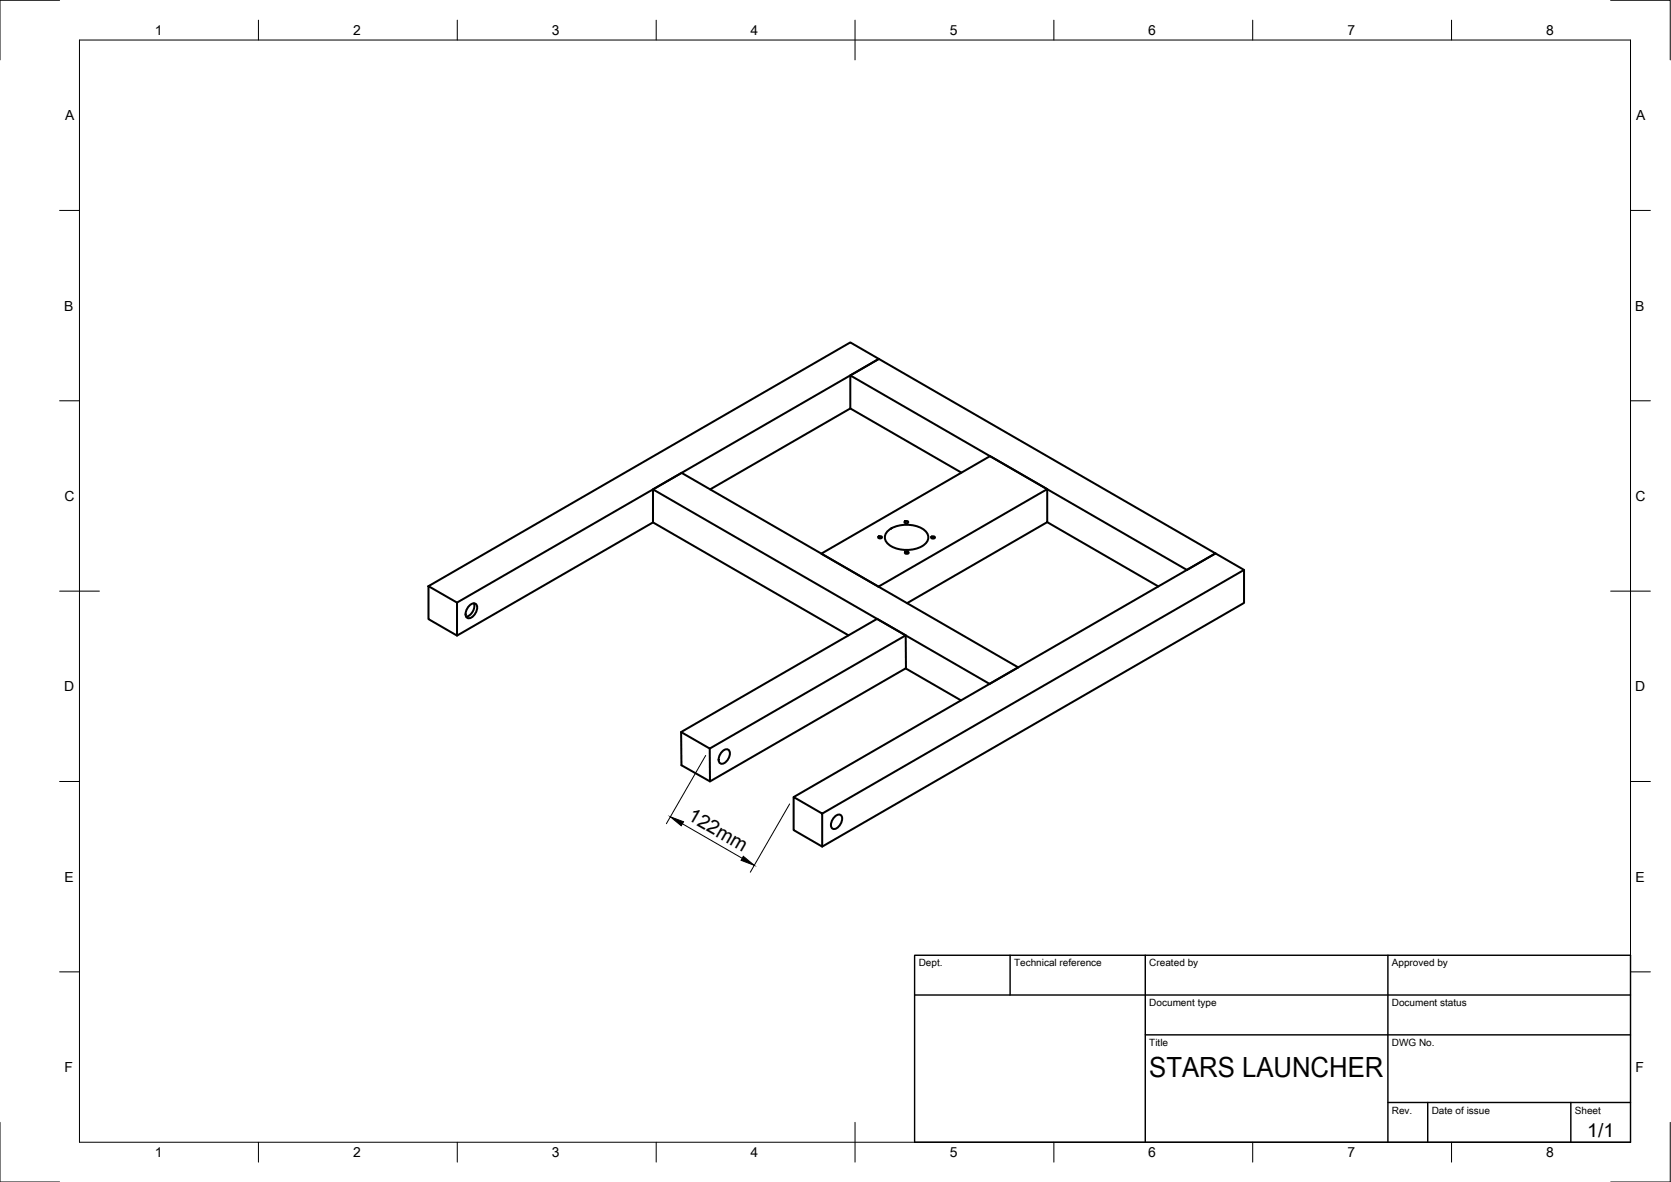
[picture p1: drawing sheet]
<svg xmlns="http://www.w3.org/2000/svg" width="420mm" height="297mm" viewBox="0 0 420 297" stroke-linecap="round" stroke-linejoin="round" font-family="sans-serif">
<!-- layer: Visible -->
<g fill="none" stroke="#000" stroke-width=".51">
<path d="M213.8 94.3l7.2-4.1 84.6 48.9-7.2 4.1-84.6-48.9v8.3M213.8 102.6l-35.2 20.4M213.8 102.6l27.9 16.2M164.2 131.3v-8.3l7.2-4.2 84.6 48.9M164.2 131.3l-49.3 28.4M164.2 131.3l49.2 28.4M164.2 123l84.6 48.9M220.9 134.8l.5-.1 .4 .4-.6 .2-.4-.2zM223.4 133.3a8 8 0 0 1 9.1 0 2.27 2.27 0 0 1-.7 4 8.2 8.2 0 0 1-8.4-.5 2.13 2.13 0 0 1 0-3.5zM227.5 131l.5-.1 .4 .4-.6 .2-.4-.2zM227.6 138.7l.5-.1 .4 .4-.6 .2-.4-.2zM234.2 134.9l.5-.1 .4 .3-.6 .2-.4-.2z"/>
<path d="M263.3 122.9l-14.4-8.3-42.4 24.5 14.4 8.3 42.4-24.5v8.3l-35.2 20.4M263.3 131.2l28 16.2M107.7 147.3l7.2 4.1v8.3l-7.2-4.1zM107.7 147.3l106.1-61.3 7.2 4.2-106.1 61.2M118.1 152.1a1.04 1.04 0 0 1 1.5-.4 1.04 1.04 0 0 1 .3 1.4l-.3 1a1.68 1.68 0 0 1-2.3 1.1 2.47 2.47 0 0 1 .8-3.1zM119.1 151.6a2.78 2.78 0 0 1-1.9 3.4M227.7 159.7l.1 8.2-49.3 28.5v-8.3M312.8 143.2v8.3l-106.1 61.3M227.7 168l13.9 8M171.3 184l7.2 4.1 49.2-28.4-7.2-4.2-49.2 28.5v8.3l7.2 4.1M181.7 188.7a1.02 1.02 0 0 1 1.4-.3 1.02 1.02 0 0 1 .4 1.4l-.4 .9a1.62 1.62 0 0 1-2.1 1 2.39 2.39 0 0 1 .7-3zM199.6 200.3l7.1 4.2v8.3l-7.1-4.2z"/>
<path d="M199.6 200.3l106-61.2 7.2 4.1-106.1 61.3M210 205.2a1 1 0 0 1 1.3-.4 1 1 0 0 1 .4 1.4l-.4 .9a1.63 1.63 0 0 1-2.1 1 2.4 2.4 0 0 1 .8-2.9z"/>
</g>
<!-- layer: Border -->
<g fill="none" stroke="#000" stroke-width=".25">
<path d="M15 .1h-15v15M20 10.1h390v276.9h-390zM65 5.1v5M115 5.1v5M165 5.1v5M215 5.1v10M265 5.1v5M315 5.1v5M365 5.1v5M405 .1h15v15M15 52.9h5M410 52.9h5"/>
<path d="M15 100.7h5M410 100.7h5M15 148.6h10M405 148.6h10M15 196.4h5M410 196.4h5M15 244.2h5M410 244.2h5M0 282.1v14.9h15M65 287v5M115 287v5M165 287v5"/>
<path d="M215 282.1v9.9M265 287v5M315 287v5M365 287v5M420 282.1v14.9h-15"/>
</g>
<!-- layer: TitleBlock -->
<path d="M230 240.1h180v46.9h-180zM230 250h180M254 240.1v9.9M288 240.1v46.9M349 240.1v46.9M288 260.1h122M349 277.1h61M359 277.1v9.9M395 277.1v9.9" fill="none" stroke="#000" stroke-width=".36"/>
<!-- layer: Dimensions -->
<path d="M177.4 189.9l-9.8 17.1M171.6 207l15 8.7M198.5 202l-9.8 17.2" fill="none" stroke="#000" stroke-width=".25"/>
<path d="M168.6 205.3l3.3 1.2-.6 1zM186.9 215.2l2.8 2.3-3.4-1.3z" fill="#000" stroke="#000" stroke-width=".25"/>
<text font-size="7" x="289" y="270.6">STARS LAUNCHER</text>
<g font-size="4.9">
<text x="172.7" y="205.9" transform="rotate(30 172.7 205.9)">122mm</text>
<text x="399.1" y="285.7">1/1</text>
</g>
<g font-size="3.5">
<text x="39" y="8.8">1</text>
<text x="88.8" y="8.8">2</text>
<text x="138.8" y="8.8">3</text>
<text x="188.7" y="8.8">4</text>
<text x="238.8" y="8.8">5</text>
<text x="288.7" y="8.8">6</text>
<text x="338.8" y="8.8">7</text>
<text x="388.8" y="8.8">8</text>
<text x="16.4" y="30.2">A</text>
<text x="411.4" y="30.2">A</text>
<text x="16.2" y="78">B</text>
<text x="411.2" y="78">B</text>
<text x="16.2" y="125.9">C</text>
<text x="411.2" y="125.9">C</text>
<text x="16.2" y="173.7">D</text>
<text x="411.2" y="173.7">D</text>
<text x="16.2" y="221.6">E</text>
<text x="411.2" y="221.6">E</text>
<text x="16.2" y="269.4">F</text>
<text x="411.2" y="269.4">F</text>
<text x="39" y="290.8">1</text>
<text x="88.8" y="290.8">2</text>
<text x="138.8" y="290.8">3</text>
<text x="188.7" y="290.8">4</text>
<text x="238.8" y="290.8">5</text>
<text x="288.7" y="290.8">6</text>
<text x="338.8" y="290.8">7</text>
<text x="388.8" y="290.8">8</text>
</g>
<g font-size="2.5">
<text x="231" y="242.9">Dept.</text>
<text x="255" y="242.9">Technical reference</text>
<text x="289" y="242.9">Created by</text>
<text x="350" y="242.9">Approved by</text>
<text x="289" y="252.8">Document type</text>
<text x="350" y="252.8">Document status</text>
<text x="289" y="262.9">Title</text>
<text x="350" y="262.9">DWG No.</text>
<text x="350" y="279.9">Rev.</text>
<text x="360" y="279.9">Date of issue</text>
<text x="396" y="279.9">Sheet</text>
</g>
</svg>
